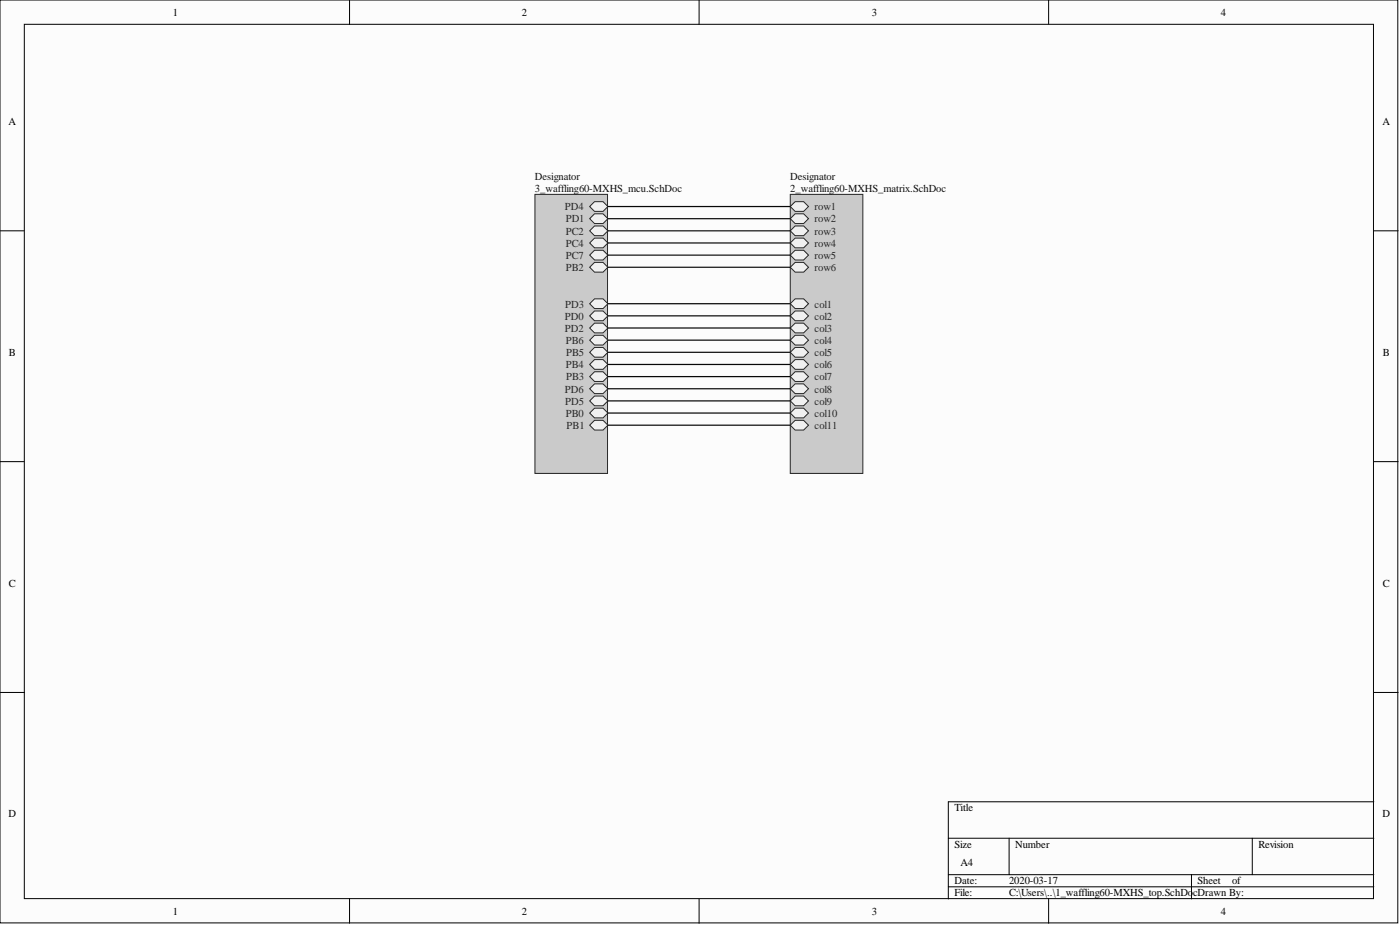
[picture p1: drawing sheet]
<svg xmlns="http://www.w3.org/2000/svg" width="292mm" height="193mm" viewBox="0 0 292 193" stroke-linecap="round" stroke-linejoin="round" font-family="sans-serif">
<g fill="#fcfcfc" stroke="#000" stroke-width=".21">
<path d="M0 0h291.6v192.5h-291.6z"/>
<path d="M5.1 5.1h281.5v182.4h-281.5z"/>
</g>
<g fill="none" stroke="#000" stroke-width=".21">
<path d="M72.9 0v5.1M145.9 0v5.1M218.8 0v5.1M0 48.2h5.1M286.6 48.2h5.1M0 96.3h5.1M286.6 96.3h5.1M0 144.5h5.1M286.6 144.5h5.1M197.9 174.9h88.7M210.5 174.9v7.6M261.3 174.9v7.6"/>
<path d="M286.6 167.3h-88.7v20.2M72.9 187.5v5.1M145.9 187.5v5.1M197.9 182.5h88.7M197.9 185h88.7M218.8 187.5v5.1M248.6 182.5v5"/>
</g>
<path d="M164.9 40.6h15.1v58.2h-15.1z" fill="#cacaca" stroke="#262626" stroke-width=".21"/>
<path d="M164.9 76l1-1h1.8l1 1-1 1h-1.8z" fill-rule="evenodd" fill="#f0f0f0"/>
<path d="M164.9 76l1-1h1.8l1 1-1 1h-1.8z" fill="none" stroke="#262626" stroke-width=".21"/>
<path d="M164.9 81.1l1-1h1.8l1 1-1 1h-1.8z" fill-rule="evenodd" fill="#f0f0f0"/>
<path d="M164.9 81.1l1-1h1.8l1 1-1 1h-1.8z" fill="none" stroke="#262626" stroke-width=".21"/>
<path d="M164.9 73.5l1-1h1.8l1 1-1 1h-1.8z" fill-rule="evenodd" fill="#f0f0f0"/>
<path d="M164.9 73.5l1-1h1.8l1 1-1 1h-1.8z" fill="none" stroke="#262626" stroke-width=".21"/>
<path d="M164.9 78.6l1-1h1.8l1 1-1 1h-1.8z" fill-rule="evenodd" fill="#f0f0f0"/>
<path d="M164.9 78.6l1-1h1.8l1 1-1 1h-1.8z" fill="none" stroke="#262626" stroke-width=".21"/>
<path d="M164.9 68.4l1-1h1.8l1 1-1 1h-1.8z" fill-rule="evenodd" fill="#f0f0f0"/>
<path d="M164.9 68.4l1-1h1.8l1 1-1 1h-1.8z" fill="none" stroke="#262626" stroke-width=".21"/>
<path d="M164.9 65.9l1-1h1.8l1 1-1 1h-1.8z" fill-rule="evenodd" fill="#f0f0f0"/>
<path d="M164.9 65.9l1-1h1.8l1 1-1 1h-1.8z" fill="none" stroke="#262626" stroke-width=".21"/>
<path d="M164.9 63.4l1-1.1h1.8l1 1.1-1 1h-1.8z" fill-rule="evenodd" fill="#f0f0f0"/>
<path d="M164.9 63.4l1-1.1h1.8l1 1.1-1 1h-1.8z" fill="none" stroke="#262626" stroke-width=".21"/>
<path d="M164.9 71l1-1.1h1.8l1 1.1-1 1h-1.8z" fill-rule="evenodd" fill="#f0f0f0"/>
<path d="M164.9 71l1-1.1h1.8l1 1.1-1 1h-1.8z" fill="none" stroke="#262626" stroke-width=".21"/>
<path d="M164.9 83.6l1-1h1.8l1 1-1 1h-1.8z" fill-rule="evenodd" fill="#f0f0f0"/>
<path d="M164.9 83.6l1-1h1.8l1 1-1 1h-1.8z" fill="none" stroke="#262626" stroke-width=".21"/>
<path d="M164.9 48.2l1-1.1h1.8l1 1.1-1 1h-1.8z" fill-rule="evenodd" fill="#f0f0f0"/>
<path d="M164.9 48.2l1-1.1h1.8l1 1.1-1 1h-1.8z" fill="none" stroke="#262626" stroke-width=".21"/>
<path d="M164.9 43.1l1-1h1.8l1 1-1 1h-1.8z" fill-rule="evenodd" fill="#f0f0f0"/>
<path d="M164.9 43.1l1-1h1.8l1 1-1 1h-1.8z" fill="none" stroke="#262626" stroke-width=".21"/>
<path d="M164.9 50.7l1-1h1.8l1 1-1 1h-1.8z" fill-rule="evenodd" fill="#f0f0f0"/>
<path d="M164.9 50.7l1-1h1.8l1 1-1 1h-1.8z" fill="none" stroke="#262626" stroke-width=".21"/>
<path d="M164.9 45.6l1-1h1.8l1 1-1 1h-1.8z" fill-rule="evenodd" fill="#f0f0f0"/>
<path d="M164.9 45.6l1-1h1.8l1 1-1 1h-1.8z" fill="none" stroke="#262626" stroke-width=".21"/>
<path d="M164.9 55.8l1-1.1h1.8l1 1.1-1 1h-1.8z" fill-rule="evenodd" fill="#f0f0f0"/>
<path d="M164.9 55.8l1-1.1h1.8l1 1.1-1 1h-1.8z" fill="none" stroke="#262626" stroke-width=".21"/>
<path d="M164.9 53.2l1-1h1.8l1 1-1 1h-1.8z" fill-rule="evenodd" fill="#f0f0f0"/>
<path d="M164.9 53.2l1-1h1.8l1 1-1 1h-1.8z" fill="none" stroke="#262626" stroke-width=".21"/>
<path d="M164.9 88.7l1-1h1.8l1 1-1 1h-1.8z" fill-rule="evenodd" fill="#f0f0f0"/>
<path d="M164.9 88.7l1-1h1.8l1 1-1 1h-1.8z" fill="none" stroke="#262626" stroke-width=".21"/>
<path d="M164.9 86.2l1-1h1.8l1 1-1 1h-1.8z" fill-rule="evenodd" fill="#f0f0f0"/>
<path d="M164.9 86.2l1-1h1.8l1 1-1 1h-1.8z" fill="none" stroke="#262626" stroke-width=".21"/>
<path d="M111.6 40.6h15.2v58.2h-15.2z" fill="#cacaca" stroke="#262626" stroke-width=".21"/>
<path d="M123 63.4l1-1.1h1.8l1 1.1-1 1h-1.8z" fill-rule="evenodd" fill="#f0f0f0"/>
<path d="M123 63.4l1-1.1h1.8l1 1.1-1 1h-1.8z" fill="none" stroke="#262626" stroke-width=".21"/>
<path d="M123 65.9l1-1h1.8l1 1-1 1h-1.8z" fill-rule="evenodd" fill="#f0f0f0"/>
<path d="M123 65.9l1-1h1.8l1 1-1 1h-1.8z" fill="none" stroke="#262626" stroke-width=".21"/>
<path d="M123 45.6l1-1h1.8l1 1-1 1h-1.8z" fill-rule="evenodd" fill="#f0f0f0"/>
<path d="M123 45.6l1-1h1.8l1 1-1 1h-1.8z" fill="none" stroke="#262626" stroke-width=".21"/>
<path d="M123 48.2l1-1.1h1.8l1 1.1-1 1h-1.8z" fill-rule="evenodd" fill="#f0f0f0"/>
<path d="M123 48.2l1-1.1h1.8l1 1.1-1 1h-1.8z" fill="none" stroke="#262626" stroke-width=".21"/>
<path d="M123 68.4l1-1h1.8l1 1-1 1h-1.8z" fill-rule="evenodd" fill="#f0f0f0"/>
<path d="M123 68.4l1-1h1.8l1 1-1 1h-1.8z" fill="none" stroke="#262626" stroke-width=".21"/>
<path d="M123 43.1l1-1h1.8l1 1-1 1h-1.8z" fill-rule="evenodd" fill="#f0f0f0"/>
<path d="M123 43.1l1-1h1.8l1 1-1 1h-1.8z" fill="none" stroke="#262626" stroke-width=".21"/>
<path d="M123 50.7l1-1h1.8l1 1-1 1h-1.8z" fill-rule="evenodd" fill="#f0f0f0"/>
<path d="M123 50.7l1-1h1.8l1 1-1 1h-1.8z" fill="none" stroke="#262626" stroke-width=".21"/>
<path d="M123 83.6l1-1h1.8l1 1-1 1h-1.8z" fill-rule="evenodd" fill="#f0f0f0"/>
<path d="M123 83.6l1-1h1.8l1 1-1 1h-1.8z" fill="none" stroke="#262626" stroke-width=".21"/>
<path d="M123 73.5l1-1h1.8l1 1-1 1h-1.8z" fill-rule="evenodd" fill="#f0f0f0"/>
<path d="M123 73.5l1-1h1.8l1 1-1 1h-1.8z" fill="none" stroke="#262626" stroke-width=".21"/>
<path d="M123 71l1-1.1h1.8l1 1.1-1 1h-1.8z" fill-rule="evenodd" fill="#f0f0f0"/>
<path d="M123 71l1-1.1h1.8l1 1.1-1 1h-1.8z" fill="none" stroke="#262626" stroke-width=".21"/>
<path d="M123 76l1-1h1.8l1 1-1 1h-1.8z" fill-rule="evenodd" fill="#f0f0f0"/>
<path d="M123 76l1-1h1.8l1 1-1 1h-1.8z" fill="none" stroke="#262626" stroke-width=".21"/>
<path d="M123 55.8l1-1.1h1.8l1 1.1-1 1h-1.8z" fill-rule="evenodd" fill="#f0f0f0"/>
<path d="M123 55.8l1-1.1h1.8l1 1.1-1 1h-1.8z" fill="none" stroke="#262626" stroke-width=".21"/>
<path d="M123 81.1l1-1h1.8l1 1-1 1h-1.8z" fill-rule="evenodd" fill="#f0f0f0"/>
<path d="M123 81.1l1-1h1.8l1 1-1 1h-1.8z" fill="none" stroke="#262626" stroke-width=".21"/>
<path d="M123 78.6l1-1h1.8l1 1-1 1h-1.8z" fill-rule="evenodd" fill="#f0f0f0"/>
<path d="M123 78.6l1-1h1.8l1 1-1 1h-1.8z" fill="none" stroke="#262626" stroke-width=".21"/>
<path d="M123 88.7l1-1h1.8l1 1-1 1h-1.8z" fill-rule="evenodd" fill="#f0f0f0"/>
<path d="M123 88.7l1-1h1.8l1 1-1 1h-1.8z" fill="none" stroke="#262626" stroke-width=".21"/>
<path d="M123 86.2l1-1h1.8l1 1-1 1h-1.8z" fill-rule="evenodd" fill="#f0f0f0"/>
<path d="M123 86.2l1-1h1.8l1 1-1 1h-1.8z" fill="none" stroke="#262626" stroke-width=".21"/>
<path d="M123 53.2l1-1h1.8l1 1-1 1h-1.8z" fill-rule="evenodd" fill="#f0f0f0"/>
<path d="M123 53.2l1-1h1.8l1 1-1 1h-1.8z" fill="none" stroke="#262626" stroke-width=".21"/>
<g fill="none" stroke="#0e0e0e" stroke-width=".26">
<path d="M126.8 55.8h38.1M126.8 53.2h38.1M126.8 50.7h38.1M126.8 48.2h38.1M126.8 45.6h38.1M126.8 43.1h38.1M126.8 78.6h38.1M126.8 73.5h38.1M126.8 71h38.1M126.8 65.9h38.1M126.8 63.4h38.1M126.8 68.4h38.1"/>
<path d="M126.8 76h38.1M126.8 86.2h38.1M126.8 83.6h38.1M126.8 81.1h38.1M126.8 88.7h38.1"/>
</g>
<g font-size="2.2">
<text x="36.1" y="3.3">1</text>
<text x="108.9" y="3.3">2</text>
<text x="181.9" y="3.3">3</text>
<text x="254.7" y="3.3">4</text>
<text x="1.8" y="26.1">A</text>
<text x="288.4" y="26.1">A</text>
<text x="1.9" y="74.2">B</text>
<text x="288.5" y="74.2">B</text>
<text x="1.9" y="122.4">C</text>
<text x="288.5" y="122.4">C</text>
<text x="1.8" y="170.5">D</text>
<text x="199.1" y="169.3">Title</text>
<text x="288.4" y="170.5">D</text>
<text x="199.1" y="176.9">Size</text>
<text x="211.8" y="176.9">Number</text>
<text x="262.5" y="176.9">Revision</text>
<text x="199.1" y="184.5">Date:</text>
<text x="200.4" y="180.7">A4</text>
<text x="210.5" y="184.5">2020-03-17</text>
<text x="249.9" y="184.5">Sheet</text>
<text x="257.1" y="184.5">of</text>
<text x="36.1" y="190.8">1</text>
<text x="108.9" y="190.8">2</text>
<text x="181.9" y="190.8">3</text>
<text x="199.1" y="187">File:</text>
<text x="210.5" y="187">C:\Users\..\1_waffling60-MXHS_top.SchDo</text>
<text x="248.9" y="187">cDrawn By:</text>
<text x="254.7" y="190.8">4</text>
</g>
<g font-size="2.2" fill="#0e0e0e">
<text x="111.6" y="37.5">Designator</text>
<text x="111.6" y="40.1">3_waffling60-MXHS_mcu.SchDoc</text>
<text x="164.9" y="37.5">Designator</text>
<text x="164.9" y="40.1">2_waffling60-MXHS_matrix.SchDoc</text>
</g>
<g font-size="2.2" fill="#262626">
<text x="117.9" y="43.9">PD4</text>
<text x="118" y="46.4">PD1</text>
<text x="170" y="43.9">row1</text>
<text x="170" y="46.4">row2</text>
<text x="118" y="49">PC2</text>
<text x="118" y="51.5">PC4</text>
<text x="170" y="49">row3</text>
<text x="170" y="51.5">row4</text>
<text x="118" y="56.6">PB2</text>
<text x="118" y="54">PC7</text>
<text x="170" y="56.6">row6</text>
<text x="170" y="54">row5</text>
<text x="117.9" y="64.2">PD3</text>
<text x="170" y="64.2">col1</text>
<text x="117.9" y="66.7">PD0</text>
<text x="117.9" y="69.2">PD2</text>
<text x="118" y="71.8">PB6</text>
<text x="170" y="69.2">col3</text>
<text x="170" y="66.7">col2</text>
<text x="170" y="71.8">col4</text>
<text x="118" y="76.8">PB4</text>
<text x="118.1" y="74.3">PB5</text>
<text x="170" y="76.8">col6</text>
<text x="170" y="74.3">col5</text>
<text x="117.9" y="81.9">PD6</text>
<text x="118.1" y="79.4">PB3</text>
<text x="170" y="81.9">col8</text>
<text x="170" y="79.4">col7</text>
<text x="117.9" y="84.4">PD5</text>
<text x="118" y="87">PB0</text>
<text x="118.2" y="89.5">PB1</text>
<text x="170" y="84.4">col9</text>
<text x="170" y="89.5">col11</text>
<text x="170" y="87">col10</text>
</g>
</svg>
